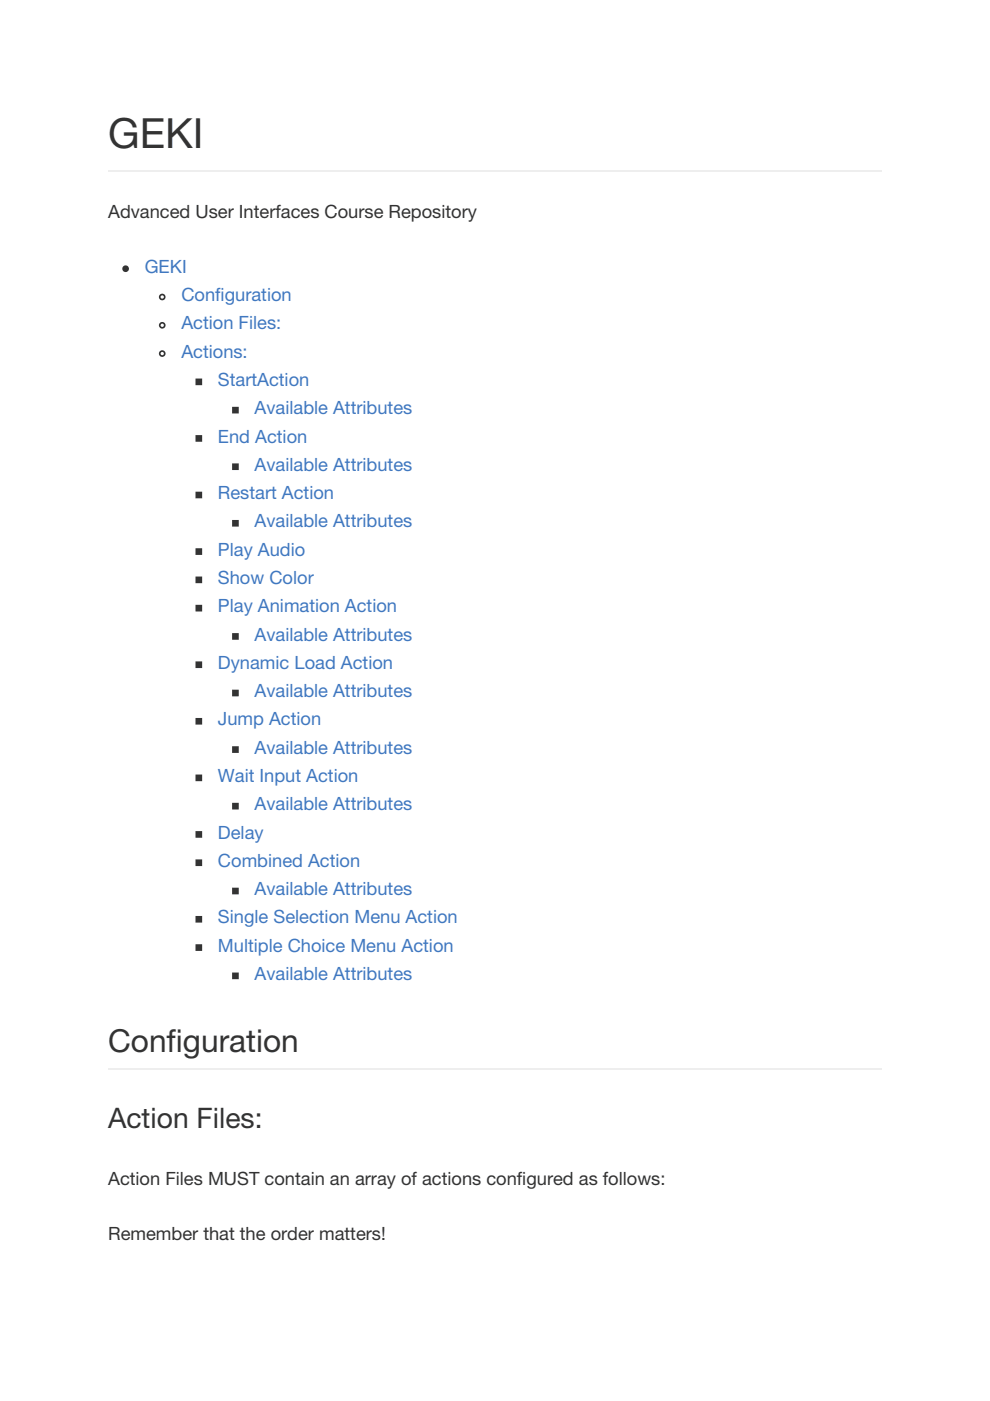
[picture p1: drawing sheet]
<svg xmlns="http://www.w3.org/2000/svg" width="210mm" height="297mm" viewBox="0 0 210 297" stroke-linecap="round" stroke-linejoin="round" font-family="sans-serif">
<path d="M22.9 36.2h164.1M22.9 226.7h164.1" fill="none" stroke="#eee" stroke-width=".35"/>
<circle cx="26.6" cy="57" r=".53" fill="#333" stroke="#333" stroke-width=".35"/>
<g fill="none" stroke="#333" stroke-width=".35">
<circle cx="34.4" cy="63" r=".53"/>
<circle cx="34.4" cy="69" r=".53"/>
<circle cx="34.4" cy="75" r=".53"/>
</g>
<g fill="#333" stroke="#333" stroke-width=".35">
<path d="M41.6 80.4h1.1v1.1h-1.1z"/>
<path d="M49.4 86.4h1v1.1h-1z"/>
<path d="M41.6 92.4h1.1v1.1h-1.1z"/>
<path d="M49.4 98.4h1v1.1h-1z"/>
<path d="M41.6 104.4h1.1v1.1h-1.1z"/>
<path d="M49.4 110.4h1v1.1h-1z"/>
<path d="M41.6 116.4h1.1v1.1h-1.1z"/>
<path d="M41.6 122.4h1.1v1.1h-1.1z"/>
<path d="M41.6 128.4h1.1v1.1h-1.1z"/>
<path d="M49.4 134.4h1v1.1h-1z"/>
<path d="M41.6 140.4h1.1v1.1h-1.1z"/>
<path d="M49.4 146.4h1v1.1h-1z"/>
<path d="M41.6 152.4h1.1v1.1h-1.1z"/>
<path d="M49.4 158.4h1v1.1h-1z"/>
<path d="M41.6 164.4h1.1v1.1h-1.1z"/>
<path d="M49.4 170.4h1v1h-1z"/>
<path d="M41.6 176.4h1.1v1h-1.1z"/>
<path d="M41.6 182.4h1.1v1h-1.1z"/>
<path d="M49.4 188.4h1v1h-1z"/>
<path d="M41.6 194.4h1.1v1h-1.1z"/>
<path d="M41.6 200.4h1.1v1h-1.1z"/>
<path d="M49.4 206.4h1v1h-1z"/>
</g>
<text font-size="8.8" fill="#333" x="22.9" y="31.4">GEKI</text>
<text font-size="6.7" fill="#333" x="22.9" y="223">Configuration</text>
<text font-size="6" fill="#333" x="22.9" y="239.2">Action Files:</text>
<g font-size="3.9" fill="#333">
<text x="22.9" y="46.2">Advanced User Interfaces Course Repository</text>
<text x="22.9" y="251.2">Action Files MUST contain an array of actions configured as follows:</text>
<text x="22.9" y="262.8">Remember that the order matters!</text>
</g>
<g font-size="3.9" fill="#4078c0">
<text x="30.7" y="57.9">GEKI</text>
<text x="38.5" y="63.9">Configuration</text>
<text x="38.5" y="69.8">Action Files:</text>
<text x="38.5" y="75.8">Actions:</text>
<text x="46.2" y="81.8">StartAction</text>
<text x="54" y="87.8">Available Attributes</text>
<text x="46.2" y="93.8">End Action</text>
<text x="54" y="99.8">Available Attributes</text>
<text x="46.2" y="105.8">Restart Action</text>
<text x="54" y="111.8">Available Attributes</text>
<text x="46.2" y="117.8">Play Audio</text>
<text x="46.2" y="123.8">Show Color</text>
<text x="46.2" y="129.8">Play Animation Action</text>
<text x="54" y="135.8">Available Attributes</text>
<text x="46.2" y="141.8">Dynamic Load Action</text>
<text x="54" y="147.8">Available Attributes</text>
<text x="46.2" y="153.8">Jump Action</text>
<text x="54" y="159.8">Available Attributes</text>
<text x="46.2" y="165.8">Wait Input Action</text>
<text x="54" y="171.8">Available Attributes</text>
<text x="46.2" y="177.8">Delay</text>
<text x="46.2" y="183.8">Combined Action</text>
<text x="54" y="189.8">Available Attributes</text>
<text x="46.2" y="195.8">Single Selection Menu Action</text>
<text x="46.2" y="201.8">Multiple Choice Menu Action</text>
<text x="54" y="207.8">Available Attributes</text>
</g>
</svg>
